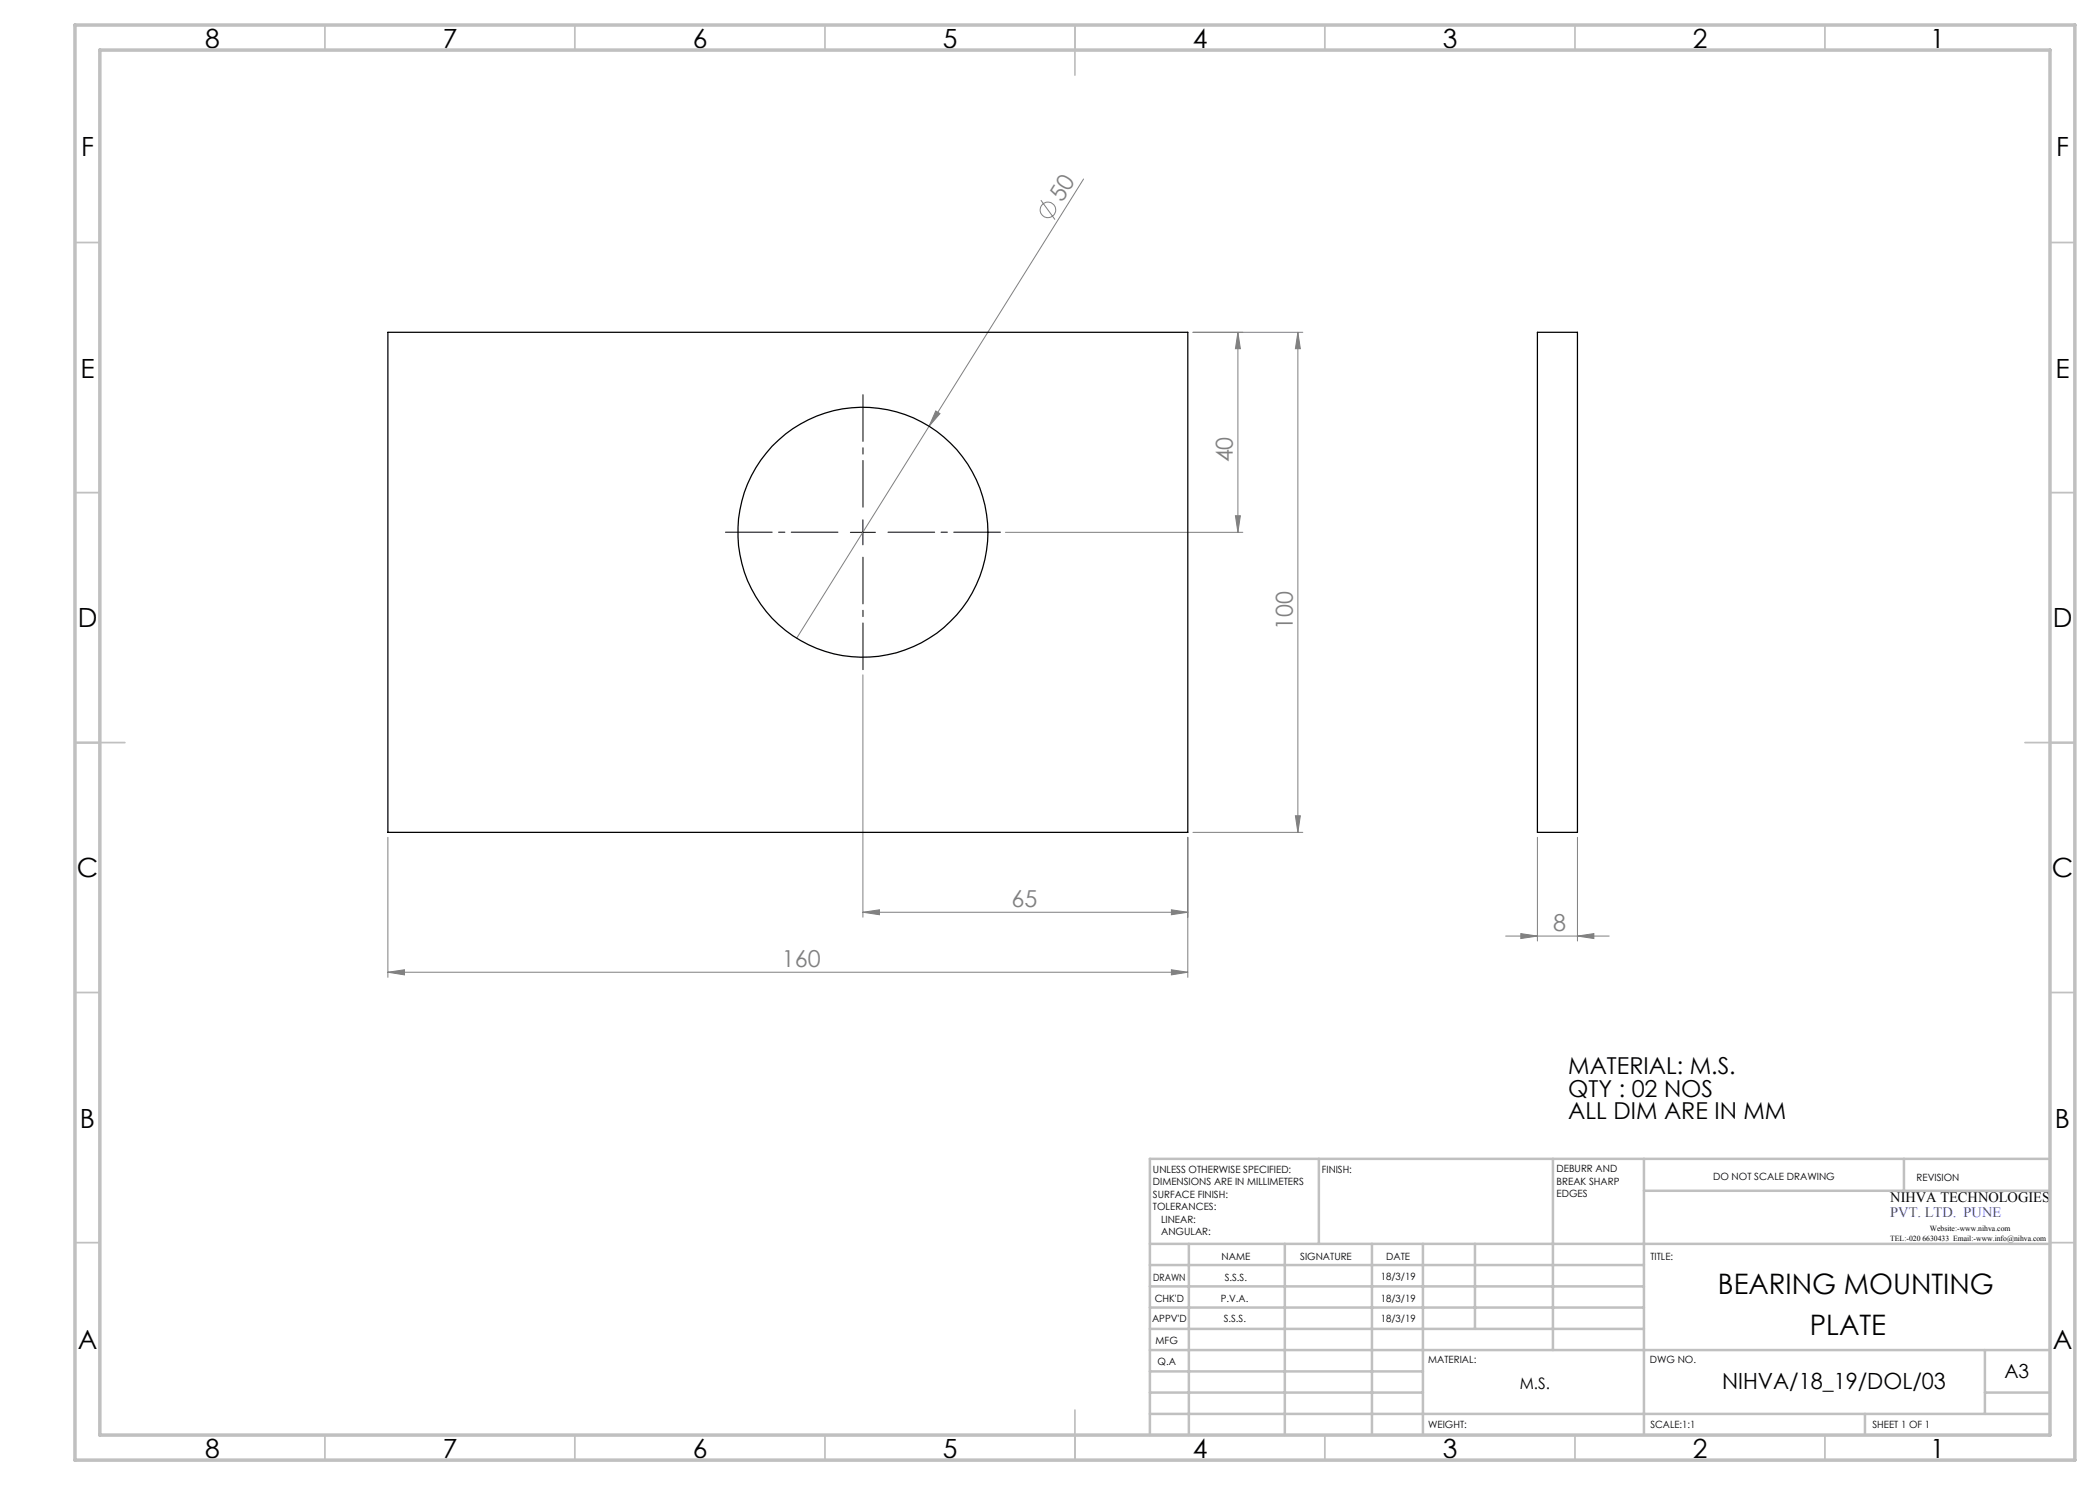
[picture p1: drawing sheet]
<svg xmlns="http://www.w3.org/2000/svg" width="420mm" height="297mm" viewBox="0 0 420 297" stroke-linecap="round" stroke-linejoin="round" font-family="sans-serif">
<g fill="none" stroke="#808080" stroke-width=".2">
<path d="M216.7 35.8l-30.9 49.5M208.2 40l2.8 3.9M238.6 66.5h22M247.6 66.5l.5 3.2h-1zM247.6 66.5v40M259.6 66.5l.5 3.2h-1zM259.6 66.5v100M185.8 85.3l-26.5 42.4M187.1 82.2l.9 .5-2.2 2.6zM201.1 106.5h47.5M247.1 103.1h1l-.5 3.4zM172.6 135v48.4"/>
<path d="M77.6 167.5v28M237.6 167.5v28M238.6 166.5h22M259.1 163.2h1l-.5 3.3zM307.5 167.5v20.7M315.5 167.5v20.7M77.6 194.4l3.3-.4v1zM77.6 194.4h160M172.6 182.5l3.3-.5v.9zM172.6 182.5h65M234.3 194l3.3 .4-3.3 .6zM234.3 182l3.3 .5-3.3 .4z"/>
<path d="M301.1 187.2h20.7M304.2 186.7l3.3 .5-3.3 .5zM315.5 187.2l3.3-.5v1z"/>
<circle cx="209.6" cy="42" r="1.55"/>
</g>
<path d="M167.6 106.4h-22.5M172.6 101.4v-22.5M172.6 111.4v22.5M177.6 106.4h22.5" fill="none" stroke="#000" stroke-width=".2" stroke-dasharray="15.2 1.3 1.3 1.3" stroke-dashoffset="5.9"/>
<path d="M170.1 106.5h5M172.6 104v5" fill="none" stroke="#000" stroke-width=".2"/>
<g fill="none" stroke="#c0c0c0" stroke-width=".35">
<path d="M65 5v5M115 5v5M165 5v5M215 5v10M265 5v5M315 5v5M365 5v5M15 48.5h5M410 48.5h5M15 98.5h5M410 98.5h5M15 148.5h10"/>
<path d="M405 148.5h10M15 198.5h5M410 198.5h5M15 248.5h5M410 248.5h5M65 287v5M115 287v5M165 287v5M215 282v10M265 287v5M315 287v5M365 287v5"/>
</g>
<g fill="none" stroke="#c0c0c0" stroke-width=".5">
<path d="M263.8 231.8v17M310.6 231.8v38.2M328.8 231.8v55.2M328.8 238.2h81.2M380.8 231.8v6.4M410 231.8h-180v55.2M230 248.8h180M230 257.3h98.8M230 253h98.8M237.8 248.8v38.2M257 248.8v38.2M274.4 248.8v38.2"/>
<path d="M284.6 248.8v38.2M295 248.8v17M230 265.8h98.8M230 261.5h98.8M230 278.5h54.6M230 274.3h54.6M230 270h180M397 278.5h13M397 270v12.8M230 282.8h180M373 282.8v4.2"/>
</g>
<path d="M15 5h400v287h-400zM20 10h390v277h-390z" fill="none" stroke="#c0c0c0" stroke-width=".7"/>
<g fill="#808080">
<path d="M187.1 82.2l.9 .5-2.2 2.6z"/>
<path d="M77.6 194.4l3.3-.4v1zM234.3 194l3.3 .4-3.3 .6zM172.6 182.5l3.3-.5v.9zM234.3 182l3.3 .5-3.3 .4zM304.2 186.7l3.3 .5-3.3 .5zM315.5 187.2l3.3-.5v1z"/>
<path d="M247.1 103.1h1l-.5 3.4zM247.6 66.5l.5 3.2h-1z"/>
<path d="M259.6 66.5l.5 3.2h-1zM259.1 163.2h1l-.5 3.3z"/>
</g>
<g fill="none" stroke="#000" stroke-width=".25">
<path d="M77.6 66.5h160v100h-160zM307.5 66.5h8v100h-8z"/>
<circle cx="172.6" cy="106.4" r="25"/>
</g>
<g font-size="5.6">
<text x="343.6" y="258.9">BEARING MOUNTING</text>
<text x="362" y="267">PLATE</text>
</g>
<g font-size="5.3">
<text x="41" y="9.5">8</text>
<text x="88.5" y="9.5">7</text>
<text x="138.5" y="9.5">6</text>
<text x="188.5" y="9.5">5</text>
<text x="238.5" y="9.5">4</text>
<text x="288.5" y="9.5">3</text>
<text x="338.5" y="9.5">2</text>
<text x="386" y="9.5">1</text>
<text x="16.2" y="31.3">F</text>
<text x="411.2" y="31.3">F</text>
<text x="16.1" y="75.5">E</text>
<text x="411.1" y="75.5">E</text>
<text x="15.5" y="125.5">D</text>
<text x="410.5" y="125.5">D</text>
<text x="15.4" y="175.5">C</text>
<text x="410.4" y="175.5">C</text>
<text x="16" y="225.5">B</text>
<text x="411" y="225.5">B</text>
<text x="15.5" y="269.8">A</text>
<text x="410.5" y="269.8">A</text>
<text x="41" y="291.5">8</text>
<text x="88.5" y="291.5">7</text>
<text x="138.5" y="291.5">6</text>
<text x="188.5" y="291.5">5</text>
<text x="238.5" y="291.5">4</text>
<text x="288.5" y="291.5">3</text>
<text x="338.5" y="291.5">2</text>
<text x="386" y="291.5">1</text>
</g>
<g font-size="4.7" fill="#808080">
<text x="212.4" y="40.7" transform="rotate(-58 212.4 40.7)">50</text>
<text x="246.6" y="92.5" transform="rotate(-90 246.6 92.5)">40</text>
<text x="258.6" y="126.1" transform="rotate(-90 258.6 126.1)">100</text>
<text x="202.3" y="181.4">65</text>
<text x="310.6" y="186.2">8</text>
<text x="156.4" y="193.4">160</text>
</g>
<g font-size="4.7">
<text x="313.6" y="214.8">MATERIAL: M.S.</text>
<text x="313.6" y="219.4">QTY : 02 NOS</text>
<text x="313.6" y="223.9">ALL DIM ARE IN MM</text>
</g>
<text font-size="4.5" x="344.4" y="277.8">NIHVA/18_19/DOL/03</text>
<text font-size="3.9" x="400.9" y="275.5">A3</text>
<text font-size="3.2" x="304" y="277.9">M.S.</text>
<text font-size="2.9" x="378.1" y="240.4">NIHVA TECHNOLOGIES</text>
<text font-size="2.9" fill="#00f" x="378.1" y="243.4">PVT. LTD. PUNE</text>
<g font-size="2">
<text x="230.6" y="234.6">UNLESS OTHERWISE SPECIFIED:</text>
<text x="230.6" y="237.1">DIMENSIONS ARE IN MILLIMETERS</text>
<text x="230.6" y="239.6">SURFACE FINISH:</text>
<text x="264.4" y="234.6">FINISH:</text>
<text x="311.3" y="234.5">DEBURR AND</text>
<text x="311.3" y="237">BREAK SHARP</text>
<text x="311.3" y="239.5">EDGES</text>
<text x="342.6" y="236">DO NOT SCALE DRAWING</text>
<text x="383.3" y="236.2">REVISION</text>
<text x="230.6" y="242.1">TOLERANCES:</text>
<text x="232.2" y="244.6">LINEAR:</text>
<text x="232.2" y="247.1">ANGULAR:</text>
<text x="244.3" y="252">NAME</text>
<text x="260" y="251.9">SIGNATURE</text>
<text x="277.2" y="251.9">DATE</text>
<text x="330.1" y="251.9">TITLE:</text>
<text x="230.6" y="256.1">DRAWN</text>
<text x="244.9" y="256.1">S.S.S.</text>
<text x="276.1" y="255.9">18/3/19</text>
<text x="230.9" y="260.3">CHK'D</text>
<text x="244.1" y="260.3">P.V.A.</text>
<text x="276.1" y="260.3">18/3/19</text>
<text x="230.4" y="264.4">APPV'D</text>
<text x="231.1" y="268.8">MFG</text>
<text x="244.7" y="264.4">S.S.S.</text>
<text x="276.1" y="264.4">18/3/19</text>
<text x="231.5" y="273">Q.A</text>
<text x="285.6" y="272.5">MATERIAL:</text>
<text x="330" y="272.5">DWG NO.</text>
<text x="285.6" y="285.5">WEIGHT:</text>
<text x="330.1" y="285.6">SCALE:1:1</text>
<text x="374.5" y="285.6">SHEET 1 OF 1</text>
</g>
<g font-size="1.6">
<text x="378.1" y="248.2">TEL:-020 6630433 Email:-www.info@nihva.com</text>
<text x="386" y="246.1">Website:-www.nihva.com</text>
</g>
</svg>
